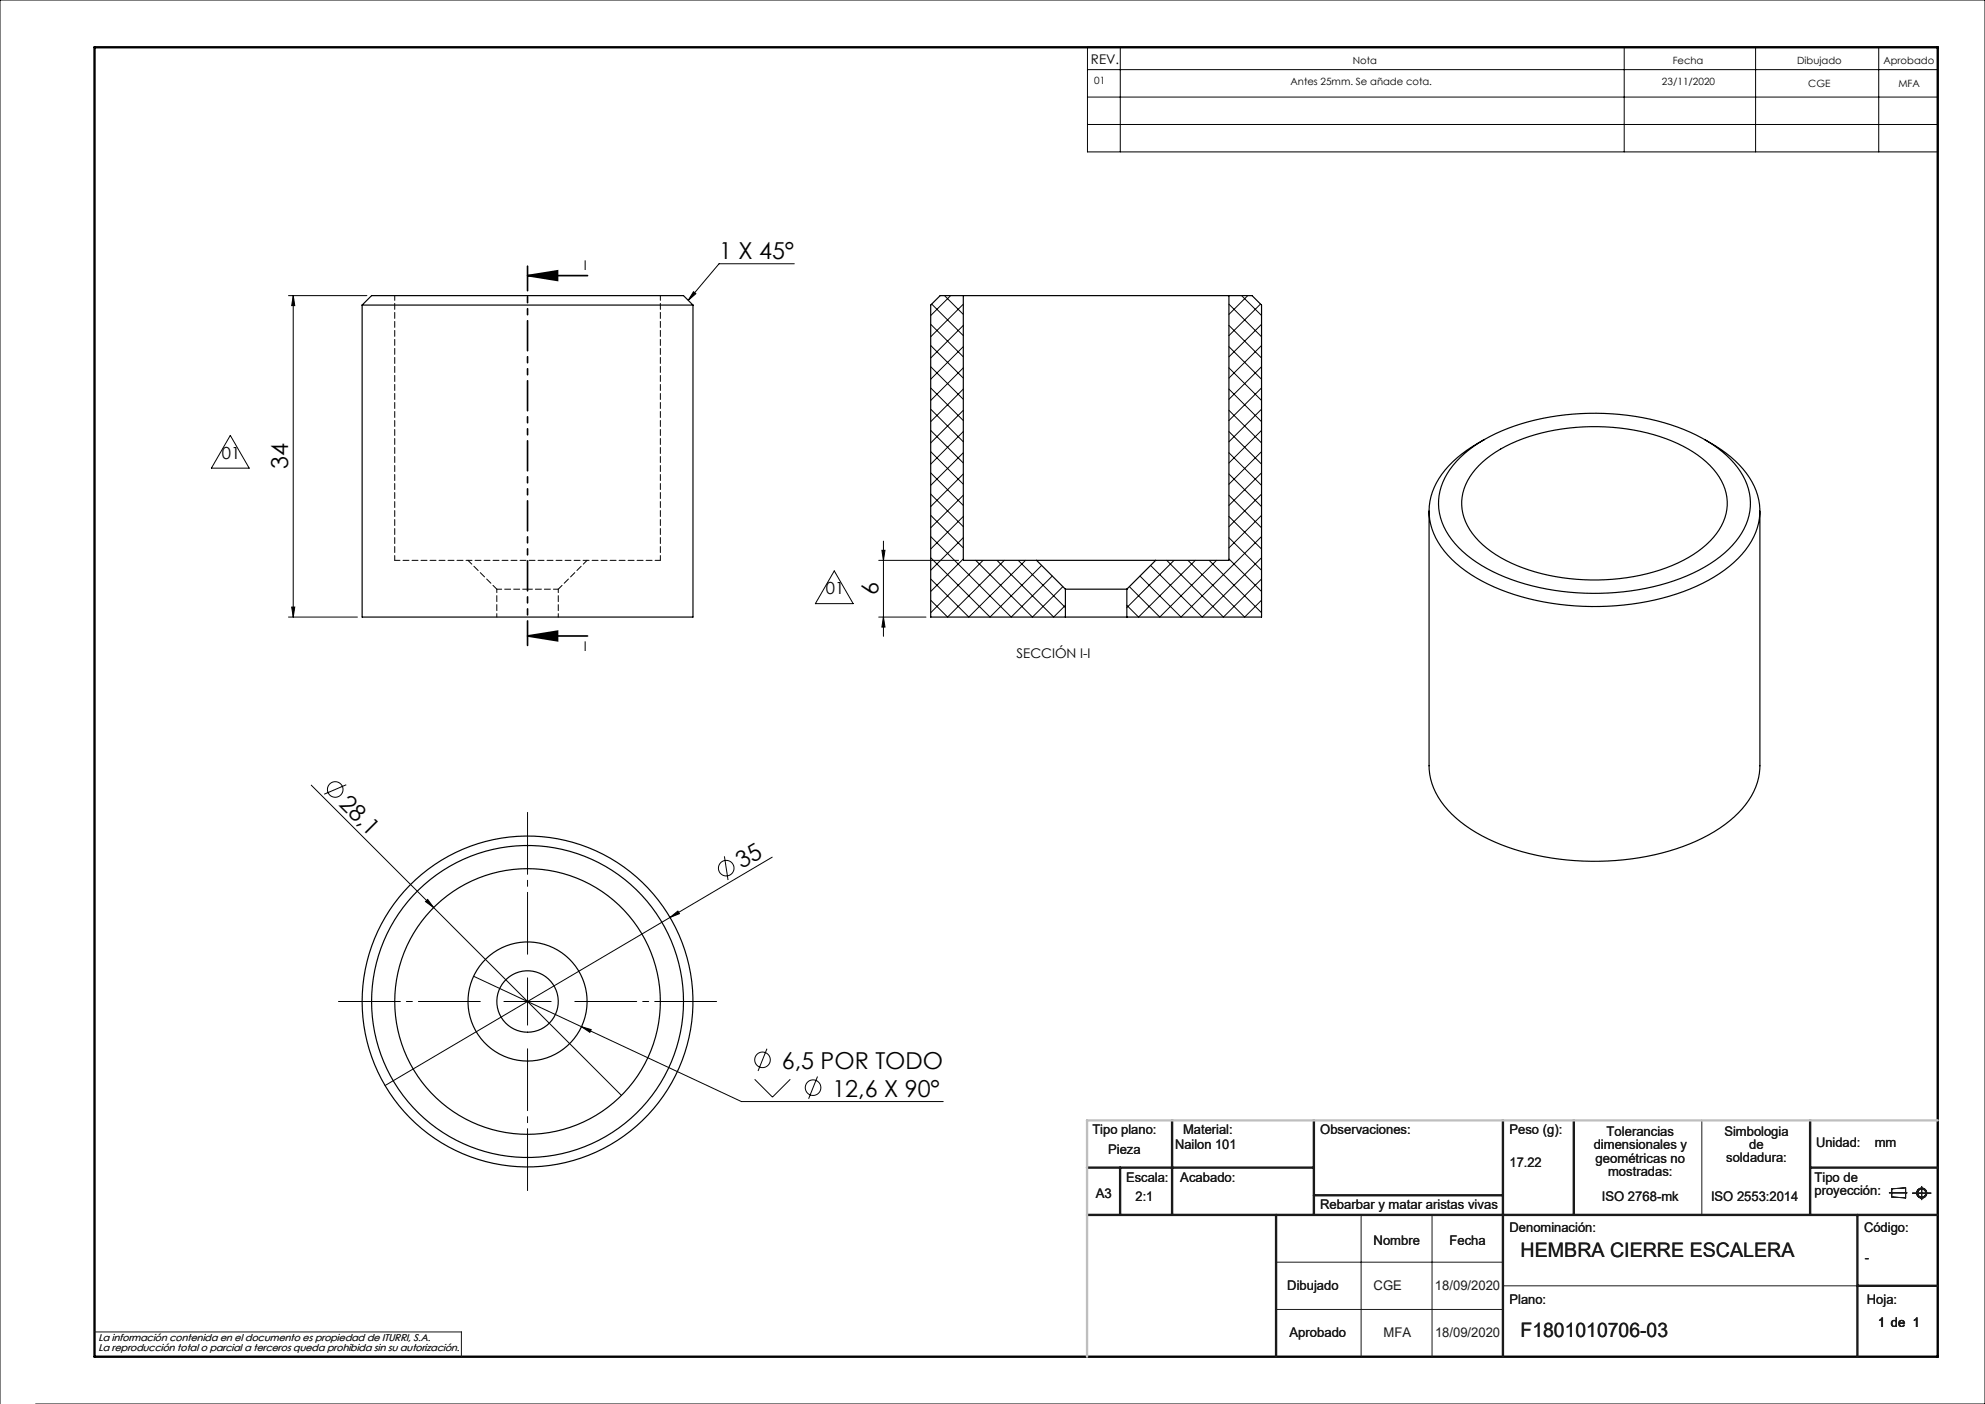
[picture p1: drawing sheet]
<svg xmlns="http://www.w3.org/2000/svg" width="420mm" height="297mm" viewBox="0 0 420 297" stroke-linecap="round" stroke-linejoin="round" font-family="sans-serif">
<g fill="none" stroke="#191924" stroke-width=".21">
<path d="M360.1 237v20M288 257v30M303 257v30M399.7 252.3h3.8M400.3 251.5l2.9-.2v2.1l-2.9-.2zM404.6 252.4h4M406.6 251v2.8M270 267h48M270 277h48M318 272h75M20 281.8h77.6v5.2"/>
<circle cx="406.6" cy="252.4" r="1.07"/>
<circle cx="406.6" cy="252.4" r=".86"/>
</g>
<g fill="none" stroke="#000" stroke-width=".21">
<path d="M230.1 10h179.9v22.1h-179.9zM230.1 14.7h179.9M237 10v22.1M343.7 10v22.1M371.5 10v22.1M397.5 10v22.1M230.1 20.5h179.9M230.1 26.3h179.9M168.1 55.8h-16l-6.5 7.7M61 62.5h16.6M62 62.5l.4 2.2h-.7zM62 62.5v68"/>
<path d="M146.7 61.7l.5 .4-1.6 1.4zM196.9 77.6l6.9 6.9M196.9 73.1l6.9 6.9M196.9 68.6l6.9 6.9M197.1 64.3l6.7 6.7M199.8 62.5l4 4M201.1 62.5l-4.2 4.3M203.8 64.3l-6.9 6.9M203.8 68.8l-6.9 6.9M203.8 73.3l-6.9 6.9M203.8 77.8l-6.9 6.9M260 77.8l6.9 6.9"/>
<path d="M260 73.3l6.9 6.9M260 68.8l6.9 6.9M260 64.3l6.9 6.9M262.7 62.5l4.2 4.3M264 62.5l-4 4M266.7 64.3l-6.7 6.7M266.9 68.6l-6.9 6.9M266.9 73.1l-6.9 6.9M266.9 77.6l-6.9 6.9M48.7 92.1l4 6.9h-8zM196.9 95.5l6.9 6.9M196.9 91l6.9 6.9"/>
<path d="M196.9 86.6l6.9 6.9M196.9 82.1l6.9 6.9M203.8 82.3l-6.9 6.9M203.8 86.8l-6.9 6.9M203.8 91.3l-6.9 6.9M203.8 95.8l-6.9 6.9M260 95.8l6.9 6.9M260 91.3l6.9 6.9M260 86.8l6.9 6.9M260 82.3l6.9 6.9M266.9 82.1l-6.9 6.9M266.9 86.6l-6.9 6.9"/>
<path d="M266.9 91l-6.9 6.9M266.9 95.5l-6.9 6.9M185.9 118.5h16.9M186.6 116.4h.6l-.3 2.1zM186.9 114.5v20.1M196.9 118l12.6 12.5 10.9-10.9M196.9 113.5l17.1 17 8.6-8.6M196.9 109l6.9 6.9M196.9 104.5l6.9 6.9M196.9 100l6.9 6.9M203.8 100.3l-6.9 6.9M203.8 104.8l-6.9 6.9"/>
<path d="M203.8 109.2l-6.9 6.9M203.8 113.7l-6.9 6.9M203.8 118.2l-6.9 6.9M206.5 118.5l12 12 6.4-6.4M208 118.5l-11.1 11.1M210.9 118.5l12 12 2.5-2.4M212.5 118.5l-12 12-3.6-3.5M215.4 118.5l10 10M217 118.5l-12 12-8.1-8M246.9 118.5l12 12 8-8M248.4 118.5l-10 10M251.4 118.5l12 12 3.5-3.5"/>
<path d="M252.9 118.5l-12 12-2.5-2.4M255.8 118.5l11.1 11.1M257.4 118.5l-12 12-6.4-6.4M260 118.2l6.9 6.9M260 113.7l6.9 6.9M260 109.2l6.9 6.9M260 104.8l6.9 6.9M260 100.3l6.9 6.9M266.9 100l-6.9 6.9M266.9 104.5l-6.9 6.9M266.9 109l-6.9 6.9M266.9 113.5l-17 17-8.7-8.6"/>
<path d="M266.9 118l-12.5 12.5-11-10.9M61 130.5h14.6M61.7 128.4h.7l-.4 2.1zM176.5 120.8l4 6.9h-8zM185.9 130.5h10M186.9 130.5l.3 2.2h-.6zM65.9 166.1l25.9 25.9M73.3 166l-4.7 2M90 190.7l.5-.4 1.3 1.7zM91.8 192l39.7 39.7M141.8 194.1l1.6-1.4 .4 .6zM153.3 181.1l.7 5.1"/>
<path d="M163.4 181.3l-81.9 48.3M100.2 206.5l22.8 10.7M106.6 211.9h10M111.6 206.9v10M123 217.2l2.1 .6-.3 .6zM123 217.2l33.9 15.8h42.7M159.7 228.3l3.7 3.8 3.8-3.8M162.3 221.8l-1.9 4.8M173 227.7l-1.9 4.7M7.5 297h412.5v-297h-420v297"/>
<circle cx="70.9" cy="167" r="1.65"/>
<circle cx="153.7" cy="183.7" r="1.65"/>
<circle cx="161.3" cy="224.2" r="1.65"/>
<circle cx="172" cy="230.1" r="1.65"/>
</g>
<path d="M20 10h390v277h-390z" fill="none" stroke="#000" stroke-width=".5"/>
<g fill="none" stroke="#191924" stroke-width=".5">
<path d="M248 237v20M278 237v20M318 237v50M333 237v20M383 237v20M230 257h180M230 247h48M237 247v10M270 257v30M278 252.8h40M383 247h27M393 257v30"/>
<path d="M393 272h17"/>
</g>
<path d="M410 237h-180v50" fill="none" stroke="#c0c0c0" stroke-width=".5"/>
<path d="M111.6 58.3h12.7M111.6 58.3l6.4-1v2zM111.6 134.5h12.7M111.6 134.5l6.4-1v2.1z" fill="none" stroke="#000" stroke-width=".35"/>
<path d="M101.6 211.9h-30M111.6 201.9v-30M121.6 211.9h30M111.6 221.9v30" fill="none" stroke="#000" stroke-width=".21" stroke-dasharray="15.2 1.3 1.3 1.3" stroke-dashoffset="2.1"/>
<path d="M111.6 56.3v80.2" fill="none" stroke="#000" stroke-width=".35" stroke-dasharray="6.3 1.3 1.3 1.3 1.3 1.3" stroke-dashoffset="1.2"/>
<g fill="#000">
<path d="M90 190.7l.5-.4 1.3 1.7zM141.8 194.1l1.6-1.4 .4 .6z"/>
<path d="M111.6 58.3l6.4-1v2zM111.6 134.5l6.4-1v2.1z"/>
<path d="M62 62.5l.4 2.2h-.7zM61.7 128.4h.7l-.4 2.1z"/>
<path d="M146.7 61.7l.5 .4-1.6 1.4zM123 217.2l1.8 1.2 .3-.6z"/>
<path d="M186.6 116.4h.6l-.3 2.1zM186.9 130.5l.3 2.2h-.6z"/>
</g>
<g fill="none" stroke="#000" stroke-width=".25">
<path d="M76.6 64.5h70M76.6 64.5v66h70v-66M76.6 64.5l2-2h66l2 2M203.8 62.5h56.2M203.8 62.5h-4.9l-2 2v66h28.5M203.8 62.5v56h15.5M260 62.5h4.9l2 2v66h-28.5M260 62.5v56h-15.5M309 96.7a35.9 35.9 0 0 1 19-8.5 52.4 52.4 0 0 1 30.9 3.8 21.5 21.5 0 0 1 10.3 9.5 12.1 12.1 0 0 1-2.7 13.9 32.9 32.9 0 0 1-16.7 8.7 53 53 0 0 1-34-3.2 21.5 21.5 0 0 1-10.3-9.5 12.1 12.1 0 0 1 2.7-13.8zM312.9 98.5a30.2 30.2 0 0 1 16.2-7.5 44.6 44.6 0 0 1 27 3.4 17 17 0 0 1 8.9 9 10.5 10.5 0 0 1-3.2 11.1 30.2 30.2 0 0 1-16.2 7.5 44.6 44.6 0 0 1-27-3.5 17 17 0 0 1-8.8-9 10.5 10.5 0 0 1 3.1-11zM314 93a22.5 22.5 0 0 0-10.5 10.1 12.8 12.8 0 0 0 2.8 14.4 34.3 34.3 0 0 0 17.2 9.2 56.9 56.9 0 0 0 35.4-2.7 24.3 24.3 0 0 0 12.2-10.4 12.7 12.7 0 0 0-2.3-14.4 27.6 27.6 0 0 0-8.1-6.2M219.3 118.5h25.2"/>
<path d="M219.3 118.5l6.1 6.1M244.5 118.5l-6.1 6.1M302.4 108.1v53.9a14.9 14.9 0 0 0 5.7 11 39.8 39.8 0 0 0 20.2 8.5 55.4 55.4 0 0 0 31.9-4.2 22.4 22.4 0 0 0 11.3-10.8 12.2 12.2 0 0 0 .9-4.5v-53.9M225.4 124.6h13M225.4 130.5h13M225.4 124.6v5.9M238.4 124.6v5.9"/>
<circle cx="111.6" cy="211.9" r="6.5"/>
<circle cx="111.6" cy="211.9" r="12.6"/>
<circle cx="111.6" cy="211.9" r="33"/>
<circle cx="111.6" cy="211.9" r="28.1"/>
<circle cx="111.6" cy="211.9" r="35"/>
</g>
<path d="M83.5 118.5h56.2M105.1 124.6h6.5M111.6 124.6h6.5" fill="none" stroke="#000" stroke-width=".21" stroke-dasharray="1.3 .6" stroke-dashoffset=".2"/>
<path d="M83.5 62.5v56M139.7 118.5v-56" fill="none" stroke="#000" stroke-width=".21" stroke-dasharray="1.3 .6" stroke-dashoffset=".3"/>
<path d="M99 118.5l6.1 6.1M118.1 124.6l6.1-6.1" fill="none" stroke="#000" stroke-width=".21" stroke-dasharray="1.3 .6" stroke-dashoffset=".1"/>
<path d="M105.1 124.6v5.9M118.1 130.5v-5.9" fill="none" stroke="#000" stroke-width=".21" stroke-dasharray="1.3 .6" stroke-dashoffset=".5"/>
<g font-size="4.9">
<text x="152.1" y="54.7">1 X 45°</text>
<text x="61" y="99.3" transform="rotate(-90 61 99.3)">34</text>
<text x="185.9" y="125.9" transform="rotate(-90 185.9 125.9)">6</text>
<text x="71.5" y="170.3" transform="rotate(45 71.5 170.3)">28,1</text>
<text x="157" y="183.9" transform="rotate(-31 157 183.9)">35</text>
<text x="165.4" y="226.1">6,5 POR TODO</text>
<text x="176.1" y="232">12,6 X 90°</text>
</g>
<g font-size="4.2" fill="#191924">
<text x="321.7" y="265.9">HEMBRA CIERRE ESCALERA</text>
<text x="321.7" y="282.8">F1801010706-03</text>
</g>
<g font-size="3.5">
<text x="47" y="97">01</text>
<text x="174.8" y="125.7">01</text>
</g>
<g font-size="2.8">
<text x="230.8" y="13.6">REV.</text>
<text x="123.5" y="57.2">I</text>
<text x="123.5" y="137.8">I</text>
<text x="215.1" y="139.2">SECCIÓN I-I</text>
</g>
<g font-size="2.8" fill="#191924">
<text x="231.1" y="239.9">Tipo plano:</text>
<text x="250.3" y="239.9">Material:</text>
<text x="279.3" y="239.9">Observaciones:</text>
<text x="319.4" y="239.9">Peso (g):</text>
<text x="234.5" y="244.1">Pieza</text>
<text x="248.6" y="243">Nailon 101</text>
<text x="337.2" y="243.1">dimensionales y</text>
<text x="337.6" y="246">geométricas no</text>
<text x="339.9" y="240.3">Tolerancias</text>
<text x="364.9" y="240.2">Simbologia</text>
<text x="365.3" y="245.9">soldadura:</text>
<text x="370.1" y="243">de</text>
<text x="384.2" y="242.7">Unidad:</text>
<text x="396.7" y="242.7">mm</text>
<text x="238.3" y="250">Escala:</text>
<text x="249.7" y="250">Acabado:</text>
<text x="319.4" y="246.9">17.22</text>
<text x="340.2" y="248.8">mostradas:</text>
<text x="383.9" y="250">Tipo de</text>
<text x="231.9" y="253.4">A3</text>
<text x="240.3" y="254">2:1</text>
<text x="279.3" y="255.7">Rebarbar y matar aristas vivas</text>
<text x="338.9" y="254">ISO 2768-mk</text>
<text x="362" y="254">ISO 2553:2014</text>
<text x="383.9" y="252.8">proyección:</text>
<text x="290.6" y="263.3">Nombre</text>
<text x="306.7" y="263.3">Fecha</text>
<text x="319.4" y="260.6">Denominación:</text>
<text x="394.4" y="260.6">Código:</text>
<text x="394.6" y="266.9">-</text>
<text x="272.4" y="273">Dibujado</text>
<text x="290.6" y="273">CGE</text>
<text x="303.6" y="273">18/09/2020</text>
<text x="319.4" y="275.8">Plano:</text>
<text x="395" y="275.8">Hoja:</text>
<text x="397.4" y="280.6">1 de 1</text>
<text x="272.8" y="282.8">Aprobado</text>
<text x="292.7" y="282.8">MFA</text>
<text x="303.6" y="282.8">18/09/2020</text>
</g>
<g font-size="2.1">
<text x="231.5" y="17.8">01</text>
<text x="273.1" y="18">Antes 25mm. Se añade cota.</text>
<text x="286.2" y="13.6">Nota</text>
<text x="353.9" y="13.6">Fecha</text>
<text x="380.3" y="13.6">Dibujado</text>
<text x="398.5" y="13.6">Aprobado</text>
<text x="351.7" y="18">23/11/2020</text>
<text x="382.6" y="18.3">CGE</text>
<text x="401.7" y="18.3">MFA</text>
</g>
<g font-size="2.1" fill="#191924">
<text x="20.8" y="283.7">La información contenida en el documento es propiedad de ITURRI, S.A.</text>
<text x="20.8" y="285.7">La reproducción total o parcial a terceros queda prohibida sin su autorización.</text>
</g>
</svg>
